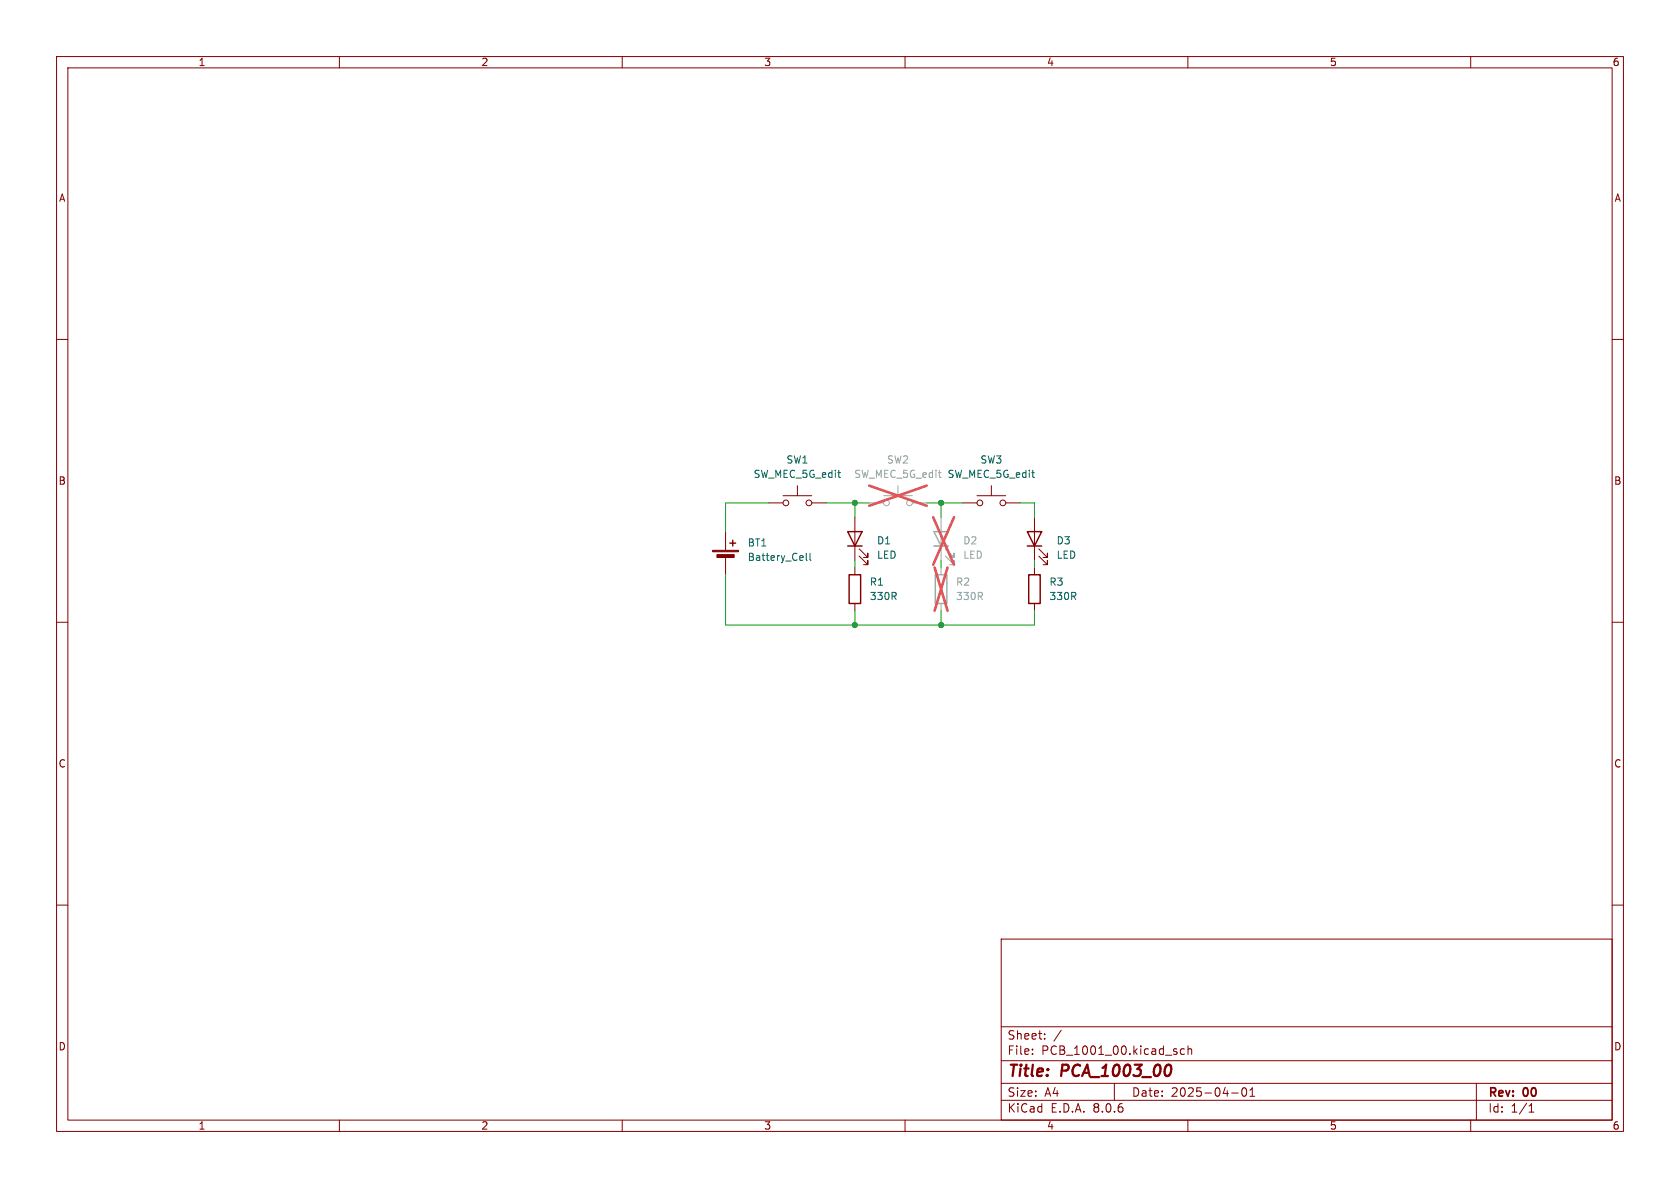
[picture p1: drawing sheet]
<svg xmlns="http://www.w3.org/2000/svg" width="297mm" height="210mm" viewBox="0 0 297 210" stroke-linecap="round" stroke-linejoin="round" font-family="sans-serif">
<g fill="none" stroke="#840000" stroke-width=".18">
<path d="M10 10h277v190h-277zM12 12h273v186h-273zM60 10v2M110 10v2M160 10v2M210 10v2M260 10v2M10 60h2M285 60h2M128.3 94v3.3M128.3 98.3v3.3M135.9 88.9h2.5"/>
<path d="M138.4 87.6h5.1M141 85.9v1.7M143.5 88.9h2.5M151.1 91.4v7.7M151.9 98.3l1.5 1.5v-.7v.7h-.7M151.9 97l1.5 1.6v-.8v.8h-.7M170.2 88.9h2.5M172.7 87.6h5.1M175.3 85.9v1.7M177.8 88.9h2.5M182.9 91.4v7.7M183.6 98.3l1.6 1.5v-.7v.7h-.8"/>
<path d="M183.6 97l1.6 1.6v-.8v.8h-.8M10 110h2M151.1 100.3v1.3M151.1 106.7v1.3M182.9 100.3v1.3M182.9 106.7v1.3M285 110h2M10 160h2M285 160h2M177 166h108v32h-108zM60 198v2M110 198v2"/>
<path d="M160 198v2M177 194.5h108M177 191.5h108M177 187.5h108M177 181.5h108M182.5 186.3v.1M182.5 185.5v.1M184.7 183.6v.1M184.7 182.8v.1M187.6 182.1l-1.3 2M197 191.5v3M209.4 185.5l-.4-.1-.3 .3v.4l.1 .2h.6"/>
<path d="M210 198v2M210 185.5l.2-.1 .4 .1 .1 .9M210 184.9v1.5M217.7 193.2h1.2M219.7 192.4l.2-.1a.81 .81 0 0 1 .6 .6 .81 .81 0 0 1-.3 .8l-.2 .1a.81 .81 0 0 1-.3-1.4zM221 193.8h.8M221 192.7l.4-.4v1.5M260 198v2M261 191.5v6.5M270.3 196.6h.9M270.3 195.5l.4-.4v1.5"/>
<circle cx="138.9" cy="88.9" r=".51"/>
<circle cx="143" cy="88.9" r=".51"/>
<circle cx="173.2" cy="88.9" r=".51"/>
<circle cx="177.3" cy="88.9" r=".51"/>
</g>
<path d="M207 188.6v.8" fill="none" stroke="#840000" stroke-width=".4"/>
<g fill="#840000" stroke="#840000" stroke-width=".18">
<path d="M126 97.3h4.6v.2h-4.6z"/>
<path d="M126.7 98h3.1v.6h-3.1z"/>
</g>
<path d="M129 96h1M129.5 95.5v1M149.9 94h2.5l-1.3 2.5zM149.9 96.5h2.5M181.6 94h2.5l-1.2 2.5zM181.6 96.5h2.5M150.1 101.6h2v5.1h-2zM181.9 101.6h2v5.1h-2z" fill="none" stroke="#840000" stroke-width=".25"/>
<path d="M142.5 97.8v1.1l.2 .2M143.2 97.8v1.1l.2 .2" fill="none" stroke="#006464" stroke-width=".18"/>
<g fill="none" stroke="#a1a1a1" stroke-width=".18">
<path d="M153.7 88.9h2.5M156.2 87.6h5.1M158.7 85.9v1.7M161.3 88.9h2.5M166.4 91.4v7.7M167.1 98.3l1.6 1.5v-.7v.7h-.8M167.1 97l1.6 1.6v-.8v.8h-.8M166.4 100.3v1.3M166.4 106.7v1.3"/>
<circle cx="156.7" cy="88.9" r=".51"/>
<circle cx="160.8" cy="88.9" r=".51"/>
</g>
<path d="M153.7 85.9l10.1 3.5M163.8 85.9l-10.1 3.5M165 91.4l3.7 8.4M168.7 91.4l-3.7 8.4M165.2 100.3l2.3 7.7M167.5 100.3l-2.3 7.7" fill="none" stroke="#e65255" stroke-width=".46"/>
<path d="M165.1 94h2.5l-1.2 2.5zM165.1 96.5h2.5M165.4 101.6h2v5.1h-2z" fill="none" stroke="#a1a1a1" stroke-width=".25"/>
<path d="M135.9 88.9h-7.6v5.1M146 88.9h7.7M151.1 88.9v2.5M151.1 99.1v1.2M163.8 88.9h6.4M166.4 88.9v2.5M166.4 99.1v1.2M180.3 88.9h2.6v2.5M182.9 99.1v1.2M128.3 101.6v8.9h54.6v-2.5M151.1 108v2.5M166.4 108v2.5" fill="none" stroke="#009600" stroke-width=".18"/>
<g fill="#009600" stroke="#009600" stroke-width=".18">
<circle cx="166.4" cy="110.5" r=".46"/>
<circle cx="151.1" cy="110.5" r=".46"/>
<circle cx="166.4" cy="88.9" r=".46"/>
<circle cx="151.1" cy="88.9" r=".46"/>
</g>
<g font-size="2.8" fill="#840000">
<text x="178" y="190.9">Title:</text>
<text x="187.7" y="190.9">PCA_1003_00</text>
</g>
<g font-size="2.1" fill="#840000">
<text x="178" y="184">Sheet:</text>
<text x="178" y="186.7">File:</text>
<text x="184.1" y="186.7">PCB_1001_00.kicad_sch</text>
<text x="178" y="196.9">KiCad</text>
<text x="178" y="194.1">Size:</text>
<text x="184.7" y="194.1">A4</text>
<text x="185.7" y="196.9">E.D.A.</text>
<text x="193.3" y="196.9">8.0.6</text>
<text x="200" y="194.1">Date:</text>
<text x="207" y="194.1">2025-04-01</text>
<text x="263" y="194.3">Rev:</text>
<text x="263" y="196.9">Id:</text>
<text x="267.1" y="196.9">1/1</text>
<text x="269.4" y="194.3">00</text>
</g>
<g font-size="1.8" fill="#840000">
<text x="35" y="11.9">1</text>
<text x="85" y="11.9">2</text>
<text x="135" y="11.9">3</text>
<text x="185" y="11.9">4</text>
<text x="235" y="11.9">5</text>
<text x="285" y="11.9">6</text>
<text x="10.3" y="35.9">A</text>
<text x="285.3" y="35.9">A</text>
<text x="10.3" y="85.9">B</text>
<text x="285.3" y="85.9">B</text>
<text x="10.3" y="135.9">C</text>
<text x="285.3" y="135.9">C</text>
<text x="10.3" y="185.9">D</text>
<text x="285.3" y="185.9">D</text>
<text x="35" y="199.9">1</text>
<text x="85" y="199.9">2</text>
<text x="135" y="199.9">3</text>
<text x="185" y="199.9">4</text>
<text x="235" y="199.9">5</text>
<text x="285" y="199.9">6</text>
</g>
<g font-size="1.8" fill="#006464">
<text x="138.9" y="82.1">SW1</text>
<text x="173.2" y="82.1">SW3</text>
<text x="133.1" y="84.7">SW_MEC_5G_edit</text>
<text x="167.4" y="84.7">SW_MEC_5G_edit</text>
<text x="132.1" y="96.8">BT1</text>
<text x="132.1" y="99.4">Battery_Cell</text>
<text x="154.9" y="96.4">D1</text>
<text x="154.9" y="99">LED</text>
<text x="186.7" y="96.4">D3</text>
<text x="186.7" y="99">LED</text>
<text x="153.7" y="103.7">R1</text>
<text x="153.7" y="106.3">330R</text>
<text x="185.4" y="103.7">R3</text>
<text x="185.4" y="106.3">330R</text>
</g>
<g font-size="1.8" fill="#989898">
<text x="156.7" y="82.1">SW2</text>
<text x="150.9" y="84.7">SW_MEC_5G_edit</text>
<text x="170.2" y="96.4">D2</text>
<text x="170.2" y="99">LED</text>
<text x="168.9" y="103.7">R2</text>
<text x="168.9" y="106.3">330R</text>
</g>
</svg>
